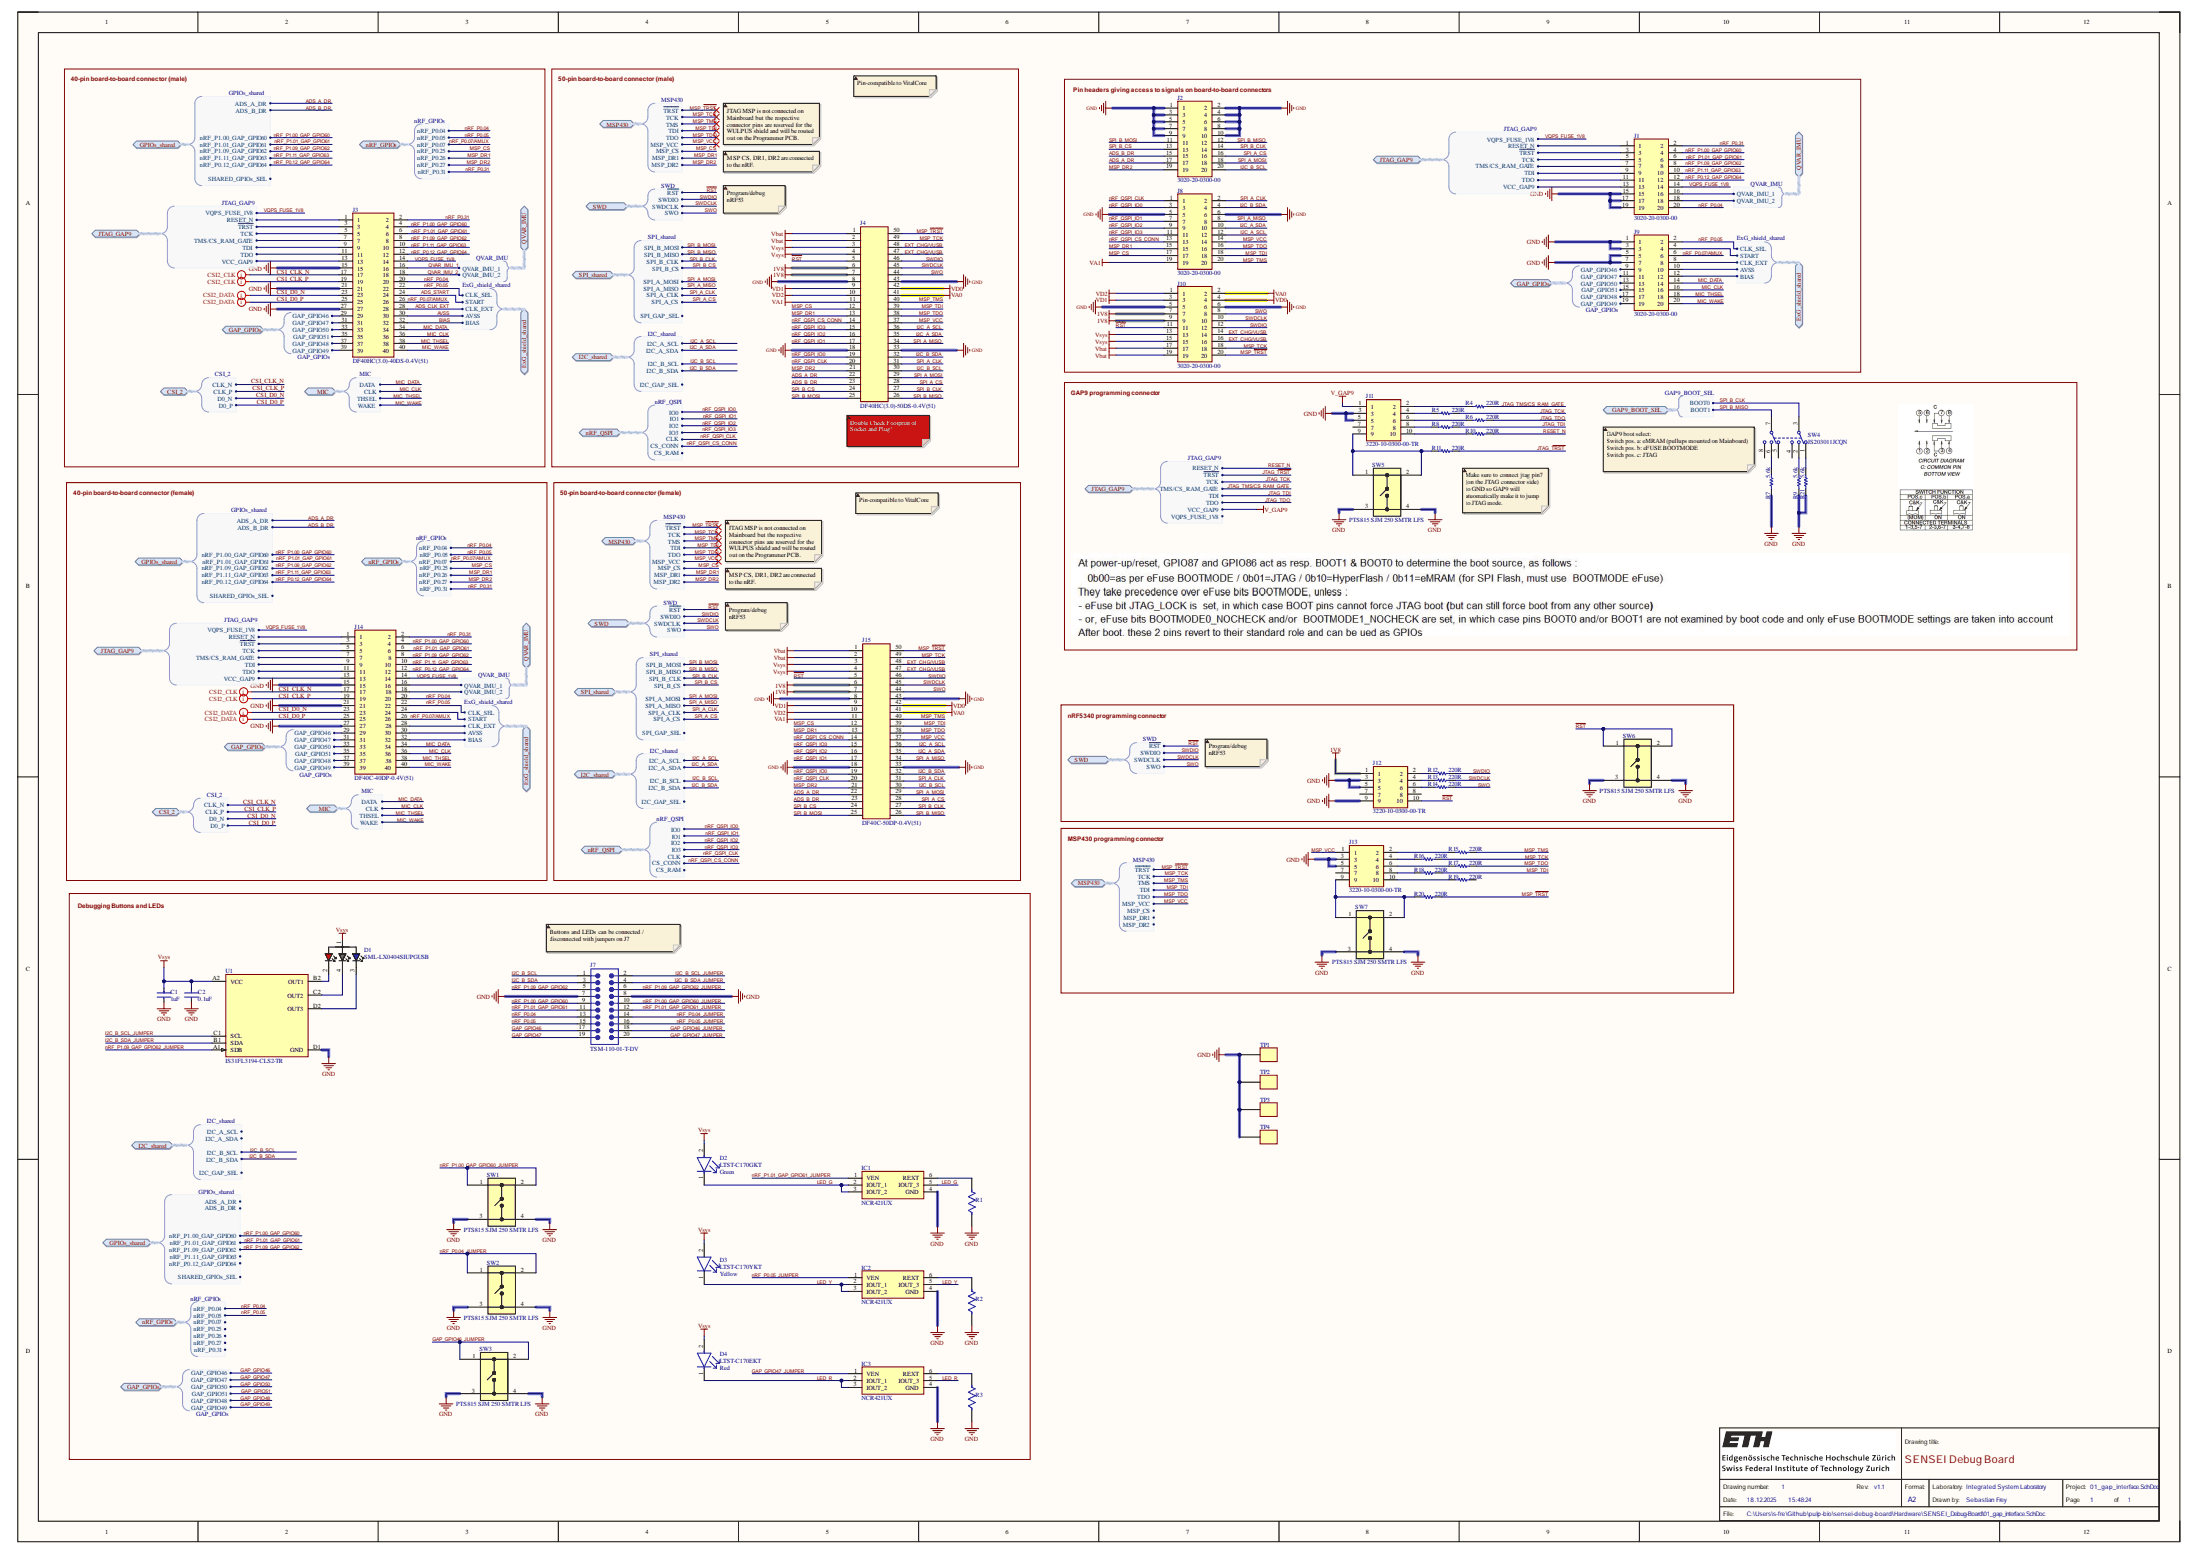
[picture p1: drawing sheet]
# Altium project SENSEI_Debug-Board.PrjPcb
revision: v1.0; title: BioGAP ExG shield
1 sheet, 55 parts. Net scope: flat (ports and power ports of the same name join across sheets).
Board file: SENSEI_Debug-Board.PcbDoc

## Sheet 01_gap_interface.SchDoc: SENSEI Debug Board
size A1; Author: Sebastian Frey; DrawnBy: Sebastian Frey; Engineer: Sebastian Frey; Organization: Integrated System Laboratory; DocumentNumber: 1; Revision: v1.1; SheetNumber: 1; SheetTotal: 1

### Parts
C1  Capacitance: 1uF  [FP-CL511-IPC_C]  (hidden comment: CL05A105KP5NNNC)
C2  Capacitance: 0.1uF  [FP-CL278-IPC_C]  (hidden comment: CL05A104KA5NNNC)
D1  SML-LX0404SIUPGUSB  [SML-LX0404SIUPGUSB]
D2  LTST-C170GKT  Color: Green  [FP-LTST-C170GKT-MFG]
D3  LTST-C170YKT  Color: Yellow  [FP-LTST-C170YKT-MFG]
D4  LTST-C170EKT  Illumination Color: Red  [FP-LTST-C170AKT-MFG]
IC1  NCR421UX  [SOT95P275X110-6N]
IC2  NCR421UX  [SOT95P275X110-6N]
IC3  NCR421UX  [SOT95P275X110-6N]
J1  3020-20-0300-00  [302020030000]
J2  3020-20-0300-00  [302020030000]
J3  DF40HC(3.0)-40DS-0.4V(51)  [DF40HC3040DS04V51]
J4  DF40HC(3.0)-50DS-0.4V(51)  [DF40HC3050DS04V51]
J7  TSM-110-01-T-DV  [SMTC-TSM-110-01-X-DV]
J8  3020-20-0300-00  [302020030000]
J9  3020-20-0300-00  [302020030000]
J10  3020-20-0300-00  [302020030000]
J11  3220-10-0300-00-TR  [322010030000TR]
J12  3220-10-0300-00-TR  [322010030000TR]
J13  3220-10-0300-00-TR  [322010030000TR]
J14  DF40C-40DP-0.4V(51)  [FP-DF40C-40DP-0_4V_51-MFG]
J15  DF40C-50DP-0.4V(51)  [CONN_COMBI_50P]
R1  RR1220Q-680-D  [FP-RR1220-IPC_C]  (value not drawn)
R2  RR1220Q-680-D  [FP-RR1220-IPC_C]  (value not drawn)
R3  RR1220Q-680-D  [FP-RR1220-IPC_C]  (value not drawn)
R4  value 220R  [RESC0603X28X15ML05T05]  (hidden comment: CRCW0201220RFKED)
R5  value 220R  [RESC0603X28X15ML05T05]  (hidden comment: CRCW0201220RFKED)
R6  value 220R  [RESC0603X28X15ML05T05]  (hidden comment: CRCW0201220RFKED)
R7  Resistance: 5.6k  [RESC1608X55X30ML20T10]  (hidden comment: RK73B1JTTD562J)
R8  value 220R  [RESC0603X28X15ML05T05]  (hidden comment: CRCW0201220RFKED)
R9  Resistance: 5.6k  [RESC1608X55X30ML20T10]  (hidden comment: RK73B1JTTD562J)
R10  value 220R  [RESC0603X28X15ML05T05]  (hidden comment: CRCW0201220RFKED)
R11  value 220R  [RESC0603X28X15ML05T05]  (hidden comment: CRCW0201220RFKED)
R12  value 220R  [RESC0603X28X15ML05T05]  (hidden comment: CRCW0201220RFKED)
R13  value 220R  [RESC0603X28X15ML05T05]  (hidden comment: CRCW0201220RFKED)
R14  value 220R  [RESC0603X28X15ML05T05]  (hidden comment: CRCW0201220RFKED)
R15  value 220R  [RESC0603X28X15ML05T05]  (hidden comment: CRCW0201220RFKED)
R16  value 220R  [RESC0603X28X15ML05T05]  (hidden comment: CRCW0201220RFKED)
R17  value 220R  [RESC0603X28X15ML05T05]  (hidden comment: CRCW0201220RFKED)
R18  value 220R  [RESC0603X28X15ML05T05]  (hidden comment: CRCW0201220RFKED)
R19  value 220R  [RESC0603X28X15ML05T05]  (hidden comment: CRCW0201220RFKED)
R20  value 220R  [RESC0603X28X15ML05T05]  (hidden comment: CRCW0201220RFKED)
R21  Resistance: 5.6k  [RESC1608X55X30ML20T10]  (hidden comment: RK73B1JTTD562J)
SW1  PTS815 SJM 250 SMTR LFS  [SW4_PTS815 SJM 250 SMTR LFS_CNK]
SW2  PTS815 SJM 250 SMTR LFS  [SW4_PTS815 SJM 250 SMTR LFS_CNK]
SW3  PTS815 SJM 250 SMTR LFS  [SW4_PTS815 SJM 250 SMTR LFS_CNK]
SW4  JS203011JCQN  [FP-JS203011JCQN-MFG]
SW5  PTS815 SJM 250 SMTR LFS  [SW4_PTS815 SJM 250 SMTR LFS_CNK]
SW6  PTS815 SJM 250 SMTR LFS  [SW4_PTS815 SJM 250 SMTR LFS_CNK]
SW7  PTS815 SJM 250 SMTR LFS  [SW4_PTS815 SJM 250 SMTR LFS_CNK]
TP1  TP THT  [TEST_POINT_KEYSTONE_5007_TRAD]  (value not drawn)
TP2  TP THT  [TEST_POINT_KEYSTONE_5007_TRAD]  (value not drawn)
TP3  TP THT  [TEST_POINT_KEYSTONE_5007_TRAD]  (value not drawn)
TP4  TP THT  [TEST_POINT_KEYSTONE_5007_TRAD]  (value not drawn)
U1  IS31FL3194-CLS2-TR  [WLCSP_8_P0.4]

### Blocks framed on the sheet
40-pin board-to-board connector (male): J3
50-pin board-to-board connector (male): J4
GAP9 programming connector: J11 R4-R11 R21 SW4 SW5
40-pin board-to-board connector (female): J14
50-pin board-to-board connector (female): J15
nRF5340 programming connector: J12 R12-R14 SW6
MSP430 programming connector: J13 R15-R20 SW7
Debugging Buttons and LEDs: C1 C2 D1-D4 IC1-IC3 J7 R1-R3 SW1-SW3 U1

### Ports
CSI_2 (harness CSI_2), ExG_shield_shared (harness ExG_shield_shared), GAP9_BOOT_SEL (harness GAP9_BOOT_SEL), GAP_GPIOs (harness GAP_GPIOs), GPIOs_shared (harness GPIOs_shared), I2C_shared (harness I2C_shared), JTAG_GAP9 (harness JTAG_GAP9), MIC (harness MIC), MSP430 (harness MSP430), nRF_GPIOs (harness nRF_GPIOs), nRF_QSPI (harness nRF_QSPI), QVAR_IMU (harness QVAR_IMU), SPI_shared (harness SPI_shared), SWD (harness SWD)

### Harnesses
QVAR_IMU: QVAR_IMU_2, QVAR_IMU_1
MIC: DATA, THSEL, WAKE, CLK
GAP_GPIOs: GAP_GPIO46, GAP_GPIO47, GAP_GPIO50, GAP_GPIO51, GAP_GPIO48, GAP_GPIO49
GPIOs_shared: ADS_A_DR, ADS_B_DR, nRF_P1.00_GAP_GPIO60, nRF_P1.09_GAP_GPIO62, nRF_P1.11_GAP_GPIO63, nRF_P0.12_GAP_GPIO64, SHARED_GPIOs_SEL, nRF_P1.01_GAP_GPIO61
nRF_GPIOs: nRF_P0.07, nRF_P0.25, nRF_P0.05, nRF_P0.04, nRF_P0.26, nRF_P0.27, nRF_P0.31
CSI_2: CLK_N, CLK_P, D0_P, D0_N
JTAG_GAP9: ~{TRST}, TCK, TMS/CS_RAM_GATE, TDI, TDO, VCC_GAP9, RESET_N, VQPS_FUSE_1V8
SWD: ~{RST}, SWDIO, SWDCLK, SWO
nRF_QSPI: IO0, IO1, IO2, IO3, CLK, CS_CONN, CS_RAM
SPI_shared: SPI_B_MOSI, SPI_B_MISO, SPI_B_CLK, SPI_B_CS, SPI_A_MOSI, SPI_A_MISO, SPI_A_CLK, SPI_A_CS, SPI_GAP_SEL
I2C_shared: I2C_A_SCL, I2C_A_SDA, I2C_B_SCL, I2C_B_SDA, I2C_GAP_SEL
MSP430: ~{TRST}, TCK, TMS, TDI, TDO, MSP_VCC, MSP_DR1, MSP_DR2, MSP_CS
ExG_shield_shared: BIAS, AVSS, CLK_EXT, START, CLK_SEL
GAP9_BOOT_SEL: BOOT0, BOOT1

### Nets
1V8: J4.6 J4.7 J10.7 J10.9 J12.1 J15.6 J15.7
GND: C1.2 C2.2 IC1.4(GND) IC2.4(GND) IC3.4(GND) J1.15 J1.17 J1.19 J2.1 J2.2 J2.3 J2.4 J2.5 J2.6 J2.7 J2.8 J2.9 J2.10 J3.15 J3.21 J3.27 J4.8 J4.18 J4.33 J4.43 J7.7 J7.8 J8.5 J8.6 J9.1 J9.3 J9.5 J9.7 J10.5 J10.6 J11.3 J11.5 J12.3 J12.5 J12.9 J13.3 J13.5 J14.15 J14.21 J14.27 J15.8 J15.18 J15.33 J15.43 R1.1 R2.1 R3.1 R7.1 R9.1 R21.1 SW1.3 SW1.4 SW2.3 SW2.4 SW3.3 SW3.4 SW5.3 SW5.4 SW6.3 SW6.4 SW7.3 SW7.4 TP1.1(TP) TP2.1(TP) TP3.1(TP) TP4.1(TP) U1.D1(GND)
V_GAP9: J1.13 J3.13 J11.1 J14.13 ; port JTAG_GAP9.VCC_GAP9
VA0: J4.41 J10.2 J15.41
VA1: J4.11 J8.19 J15.11
Vbat: J4.1 J4.2 J10.17 J10.19 J15.1 J15.2
VD0: J4.42 J10.4 J15.42
VD1: J4.9 J10.3 J15.9
VD2: J4.10 J10.1 J15.10
Vsys: C1.1 C2.1 D1.1(Common_Anode) D2.2(A) D3.2(A) D4.2(A) J4.3 J4.4 J10.13 J10.15 J15.3 J15.4 U1.A2(VCC)
ADS_A_DR: J2.17 J4.22 J15.22 ; port GPIOs_shared.ADS_A_DR
ADS_B_DR: J2.15 J4.23 J15.23 ; port GPIOs_shared.ADS_B_DR
ADS_CLK_EXT: J3.28 J9.8 J14.28 ; port ExG_shield_shared.CLK_EXT
ADS_START: J3.24 J9.4 J14.24 ; port ExG_shield_shared.START
AVSS: J3.30 J9.10 J14.30 ; port ExG_shield_shared.AVSS
BIAS: J3.32 J9.12 J14.32 ; port ExG_shield_shared.BIAS
CSI_CLK_N: J3.17 J14.17 ; port CSI_2.CLK_N
CSI_CLK_P: J3.19 J14.19 ; port CSI_2.CLK_P
CSI_D0_N: J3.23 J14.23 ; port CSI_2.D0_N
CSI_D0_P: J3.25 J14.25 ; port CSI_2.D0_P
EXT_CHG/VUSB: J4.47 J4.48 J10.14 J10.16 J15.47 J15.48
GAP_GPIO46: J3.29 J7.17 J9.9 J14.29 ; port GAP_GPIOs.GAP_GPIO46
GAP_GPIO46_JUMPER: J7.18 SW3.1 SW3.2
GAP_GPIO47: J3.31 J7.19 J9.11 J14.31 ; port GAP_GPIOs.GAP_GPIO47
GAP_GPIO47_JUMPER: IC3.1(VEN) J7.20
GAP_GPIO48: J3.37 J9.17 J14.37 ; port GAP_GPIOs.GAP_GPIO48
GAP_GPIO49: J3.39 J9.19 J14.39 ; port GAP_GPIOs.GAP_GPIO49
GAP_GPIO50: J3.33 J9.13 J14.33 ; port GAP_GPIOs.GAP_GPIO50
GAP_GPIO51: J3.35 J9.15 J14.35 ; port GAP_GPIOs.GAP_GPIO51
I2C_A_SCL: J4.36 J8.12 J15.36 ; port I2C_shared.I2C_A_SCL
I2C_A_SDA: J4.35 J8.10 J15.35 ; port I2C_shared.I2C_A_SDA
I2C_B_SCL: J2.20 J4.30 J7.1 J15.30 ; port I2C_shared.I2C_B_SCL
I2C_B_SCL_JUMPER: J7.2 U1.C1(SCL)
I2C_B_SDA: J4.32 J7.3 J8.4 J15.32 ; port I2C_shared.I2C_B_SDA
I2C_B_SDA_JUMPER: J7.4 U1.B1(SDA)
JTAG_~{TRST}: J1.3 J3.3 J14.3 R11.2 ; port JTAG_GAP9.~{TRST}
JTAG_TCK: J1.5 J3.5 J14.5 R5.2 ; port JTAG_GAP9.TCK
JTAG_TDI: J1.9 J3.9 J14.9 R8.2 ; port JTAG_GAP9.TDI
JTAG_TDO: J1.11 J3.11 J14.11 R6.2 ; port JTAG_GAP9.TDO
JTAG_TMS/CS_RAM_GATE: J1.7 J3.7 J14.7 R4.2 ; port JTAG_GAP9.TMS/CS_RAM_GATE
LED_G: D2.1(C) IC1.2(IOUT_1) IC1.3(IOUT_2) IC1.5(IOUT_3)
LED_R: D4.1(C) IC3.2(IOUT_1) IC3.3(IOUT_2) IC3.5(IOUT_3)
LED_Y: D3.1(C) IC2.2(IOUT_1) IC2.3(IOUT_2) IC2.5(IOUT_3)
MIC_CLK: J3.36 J9.16 J14.36 ; port MIC.CLK
MIC_DATA: J3.34 J9.14 J14.34 ; port MIC.DATA
MIC_THSEL: J3.38 J9.18 J14.38 ; port MIC.THSEL
MIC_WAKE: J3.40 J9.20 J14.40 ; port MIC.WAKE
MSP_CS: J4.12 J8.17 J15.12 ; port nRF_GPIOs.nRF_P0.25, port MSP430.MSP_CS
MSP_DR1: J4.13 J8.15 J15.13 ; port nRF_GPIOs.nRF_P0.26, port MSP430.MSP_DR1
MSP_DR2: J2.19 J4.21 J15.21 ; port nRF_GPIOs.nRF_P0.27, port MSP430.MSP_DR2
MSP_~{TRST}: J4.50 J10.20 J15.50 R20.2 ; port MSP430.~{TRST}
MSP_TCK: J4.49 J10.18 J15.49 R16.2 ; port MSP430.TCK
MSP_TDI: J4.39 J8.18 J15.39 R18.2 ; port MSP430.TDI
MSP_TDO: J4.38 J8.16 J15.38 R17.2 ; port MSP430.TDO
MSP_TMS: J4.40 J8.20 J15.40 R15.2 ; port MSP430.TMS
MSP_VCC: J4.37 J8.14 J13.1 J15.37 ; port MSP430.MSP_VCC
nRF_P0.04: J1.20 J3.20 J7.13 J14.20 ; port nRF_GPIOs.nRF_P0.04
nRF_P0.04_JUMPER: J7.14 SW2.1 SW2.2
nRF_P0.05: J3.22 J7.15 J9.2 J14.22 ; port nRF_GPIOs.nRF_P0.05, port ExG_shield_shared.CLK_SEL
nRF_P0.05_JUMPER: IC2.1(VEN) J7.16
nRF_P0.07/AMUX: J3.26 J9.6 J14.26 ; port nRF_GPIOs.nRF_P0.07
nRF_P0.12_GAP_GPIO64: J1.12 J3.12 J14.12 ; port GPIOs_shared.nRF_P0.12_GAP_GPIO64
nRF_P0.31: J1.2 J3.2 J14.2 ; port nRF_GPIOs.nRF_P0.31
nRF_P1.00_GAP_GPIO60: J1.4 J3.4 J7.9 J14.4 ; port GPIOs_shared.nRF_P1.00_GAP_GPIO60
nRF_P1.00_GAP_GPIO60_JUMPER: J7.10 SW1.1 SW1.2
nRF_P1.01_GAP_GPIO61: J1.6 J3.6 J7.11 J14.6 ; port GPIOs_shared.nRF_P1.01_GAP_GPIO61
nRF_P1.01_GAP_GPIO61_JUMPER: IC1.1(VEN) J7.12
nRF_P1.09_GAP_GPIO62: J1.8 J3.8 J7.5 J14.8 ; port GPIOs_shared.nRF_P1.09_GAP_GPIO62
nRF_P1.09_GAP_GPIO62_JUMPER: J7.6 U1.A1(SDB)
nRF_P1.11_GAP_GPIO63: J1.10 J3.10 J14.10 ; port GPIOs_shared.nRF_P1.11_GAP_GPIO63
nRF_QSPI_CLK: J4.20 J8.1 J15.20 ; port nRF_QSPI.CLK
nRF_QSPI_CS_CONN: J4.14 J8.13 J15.14 ; port nRF_QSPI.CS_CONN
nRF_QSPI_IO0: J4.19 J8.3 J15.19 ; port nRF_QSPI.IO0
nRF_QSPI_IO1: J4.17 J8.7 J15.17 ; port nRF_QSPI.IO1
nRF_QSPI_IO2: J4.16 J8.9 J15.16 ; port nRF_QSPI.IO2
nRF_QSPI_IO3: J4.15 J8.11 J15.15 ; port nRF_QSPI.IO3
QVAR_IMU_1: J1.16 J3.16 J14.16 ; port QVAR_IMU.QVAR_IMU_1
QVAR_IMU_2: J1.18 J3.18 J14.18 ; port QVAR_IMU.QVAR_IMU_2
~{RST}: J4.5 J10.11 J12.10 J15.5 SW6.1 SW6.2 ; port SWD.~{RST}
RESET_N: J1.1 J3.1 J14.1 R10.2 ; port JTAG_GAP9.RESET_N
SPI_A_CLK: J4.31 J8.2 J15.31 ; port SPI_shared.SPI_A_CLK
SPI_A_CS: J2.16 J4.28 J15.28 ; port SPI_shared.SPI_A_CS
SPI_A_MISO: J4.34 J8.8 J15.34 ; port SPI_shared.SPI_A_MISO
SPI_A_MOSI: J2.18 J4.29 J15.29 ; port SPI_shared.SPI_A_MOSI
SPI_B_CLK: J2.14 J4.27 J15.27 SW4.3(C) ; port SPI_shared.SPI_B_CLK, port GAP9_BOOT_SEL.BOOT0
SPI_B_CS: J2.13 J4.24 J15.24 ; port SPI_shared.SPI_B_CS
SPI_B_MISO: J2.12 J4.26 J15.26 SW4.7(C) ; port SPI_shared.SPI_B_MISO, port GAP9_BOOT_SEL.BOOT1
SPI_B_MOSI: J2.11 J4.25 J15.25 ; port SPI_shared.SPI_B_MOSI
SWDCLK: J4.45 J10.10 J15.45 R13.2 ; port SWD.SWDCLK
SWDIO: J4.46 J10.12 J15.46 R12.2 ; port SWD.SWDIO
SWO: J4.44 J10.8 J15.44 R14.2 ; port SWD.SWO
VQPS_FUSE_1V8: J1.14 J3.14 J14.14 ; port JTAG_GAP9.VQPS_FUSE_1V8
NetD1_2: D1.2(Red_C) U1.B2(OUT1)
NetD1_3: D1.3(Blue_C) U1.D2(OUT3)
NetD1_4: D1.4(Green_C) U1.C2(OUT2)
NetIC1_6: IC1.6(REXT) R1.2
NetIC2_6: IC2.6(REXT) R2.2
NetIC3_6: IC3.6(REXT) R3.2
NetJ11_2: J11.2 R4.1
NetJ11_4: J11.4 R5.1
NetJ11_6: J11.6 R6.1
NetJ11_8: J11.8 R8.1
NetJ11_9: J11.9 R11.1 SW5.1 SW5.2
NetJ11_10: J11.10 R10.1
NetJ12_2: J12.2 R12.1
NetJ12_4: J12.4 R13.1
NetJ12_6: J12.6 R14.1
NetJ13_2: J13.2 R15.1
NetJ13_4: J13.4 R16.1
NetJ13_6: J13.6 R17.1
NetJ13_8: J13.8 R18.1
NetJ13_9: J13.9 R20.1 SW7.1 SW7.2
NetJ13_10: J13.10 R19.1
NetR7_2: R7.2 SW4.6
NetR9_2: R9.2 SW4.2
NetR21_2: R21.2 SW4.1

Not connected (* = marked no-connect by the designer): J11 7; J12 7 8; J13 7; R19 2; SW4 4 5 8

### Layout directives
net class CSI2_CLK: CSI_CLK_N, CSI_CLK_P
net class CSI2_DATA: CSI_D0_N, CSI_D0_P

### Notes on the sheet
- Pin-compatible to VitalCore
- (near J2) Pin headers giving access to signals on board-to-board connectors
- JTAG MSP is not connected on Mainboard but the respective connector pins are reserved for the WULPUS shield and will be routed out on the Programmer PCB.
- MSP CS, DR1, DR2 are connected to the nRF.
- Program/debug nRF53
- (near J4) Double Check Footprint of Socket and Plug!
- GAP9 boot select:
  Switch pos. a: eMRAM (pullups mounted on Mainboard)
  Switch pos. b: eFUSE BOOTMODE
  Switch pos. c: JTAG
- (near R11) Make sure to connect jtag pin7  (on the JTAG connector side) to GND so GAP9 will atuomatically make it to jump to JTAG mode.
- (near J7) Buttons and LEDs can be connected / disconnected with jumpers on J7
